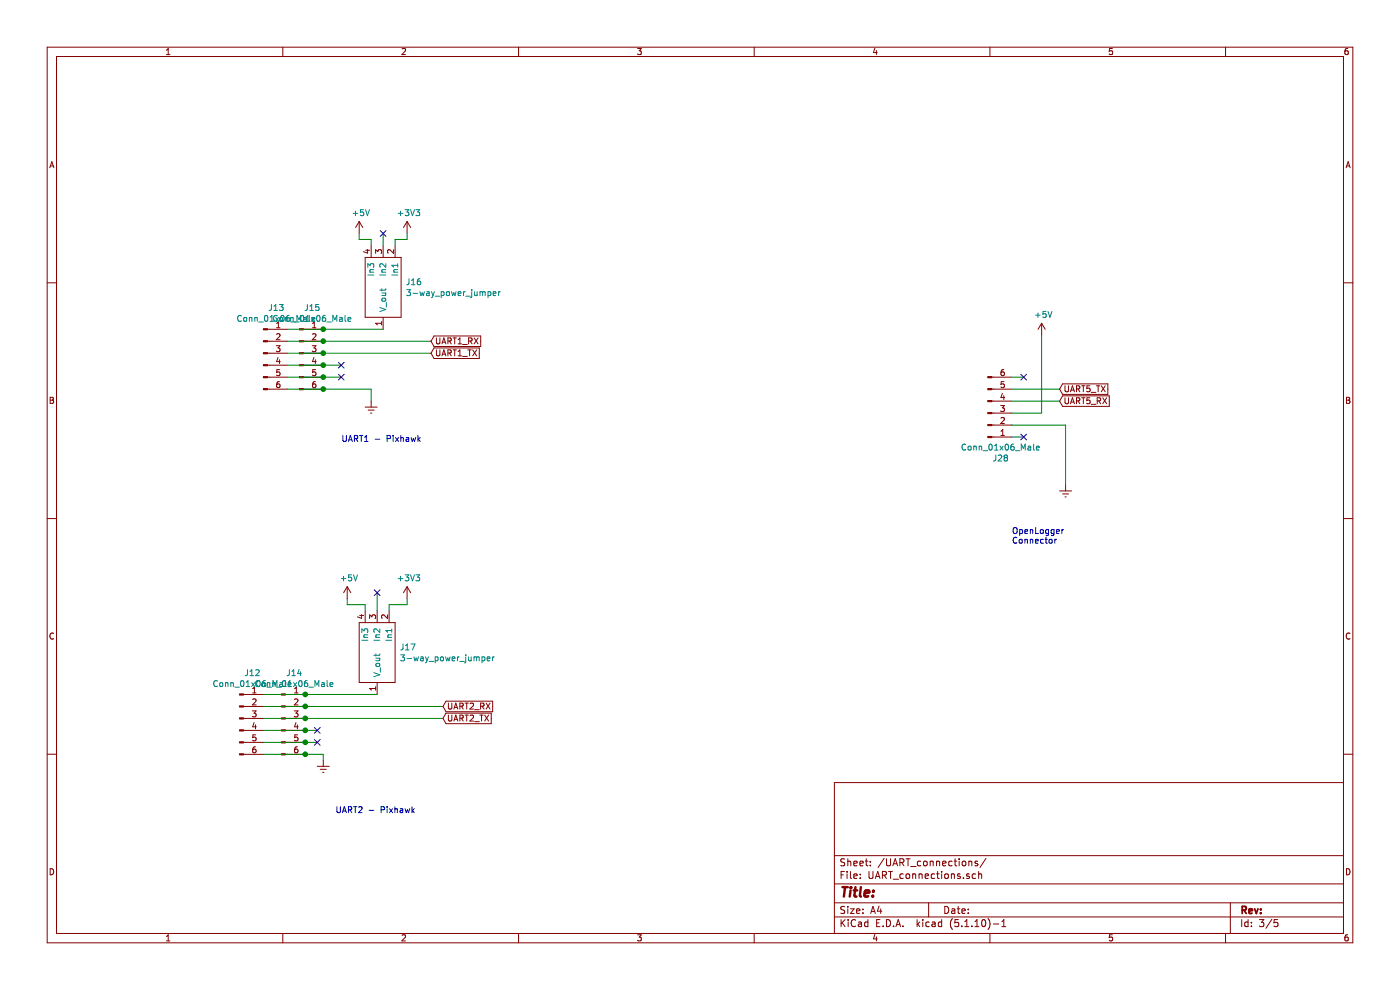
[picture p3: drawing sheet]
EESchema Schematic File Version 4
EELAYER 30 0
EELAYER END
$Descr A4 11693 8268
encoding utf-8
Sheet 3 5
Title ""
Date ""
Rev ""
Comp ""
Comment1 ""
Comment2 ""
Comment3 ""
Comment4 ""
$EndDescr
$Comp
L Connector:Conn_01x06_Male J14
U 1 1
P 2350 6000
F 0 "J14" H 2458 6381 50  0000 C CNN
F 1 "Conn_01x06_Male" H 2458 6290 50  0000 C CNN
F 2 "Connector_JST:JST_GH_BM06B-GHS-TBT_1x06-1MP_P1.25mm_Vertical" H 2350 6000 50  0001 C CNN
F 3 "~" H 2350 6000 50  0001 C CNN
	1    2350 6000
	1    0    0    -1  
$EndComp
$Comp
L power:+5V #PWR0126
U 1 1
P 3000 1950
F 0 "#PWR0126" H 3000 1800 50  0001 C CNN
F 1 "+5V" H 3015 2123 50  0000 C CNN
F 2 "" H 3000 1950 50  0001 C CNN
F 3 "" H 3000 1950 50  0001 C CNN
	1    3000 1950
	1    0    0    -1  
$EndComp
$Comp
L power:+3V3 #PWR0127
U 1 1
P 3400 1950
F 0 "#PWR0127" H 3400 1800 50  0001 C CNN
F 1 "+3V3" H 3415 2123 50  0000 C CNN
F 2 "" H 3400 1950 50  0001 C CNN
F 3 "" H 3400 1950 50  0001 C CNN
	1    3400 1950
	1    0    0    -1  
$EndComp
Wire Wire Line
	3600 2850 2700 2850
Wire Wire Line
	3100 3250 3100 3350
$Comp
L power:Earth #PWR0128
U 1 1
P 3100 3350
F 0 "#PWR0128" H 3100 3100 50  0001 C CNN
F 1 "Earth" H 3100 3200 50  0001 C CNN
F 2 "" H 3100 3350 50  0001 C CNN
F 3 "~" H 3100 3350 50  0001 C CNN
	1    3100 3350
	1    0    0    -1  
$EndComp
NoConn ~ 2850 3150
NoConn ~ 2850 3050
Wire Wire Line
	2850 3050 2700 3050
Wire Wire Line
	2700 3150 2850 3150
$Comp
L other:3-way_power_jumper J?
U 1 1
P 3200 2350
AR Path="/5FD3A514" Ref="J?"  Part="1" 
AR Path="/5FD33A77/5FD3A514" Ref="J16"  Part="1" 
F 0 "J16" V 3204 2538 50  0000 L CNN
F 1 "3-way_power_jumper" V 3295 2538 50  0000 L CNN
F 2 "other:3-way_power_jumper" H 3200 2100 50  0001 C CNN
F 3 "" H 3200 2350 50  0001 C CNN
	1    3200 2350
	0    1    1    0   
$EndComp
NoConn ~ 3200 1950
Wire Wire Line
	3000 1950 3000 2000
Wire Wire Line
	3000 2000 3100 2000
Wire Wire Line
	3100 2000 3100 2050
Wire Wire Line
	3300 2050 3300 2000
Wire Wire Line
	3300 2000 3400 2000
Wire Wire Line
	3400 2000 3400 1950
Wire Wire Line
	3200 1950 3200 2050
Wire Wire Line
	2700 2750 3200 2750
$Comp
L other:3-way_power_jumper J?
U 1 1
P 3150 5400
AR Path="/5FD3A52B" Ref="J?"  Part="1" 
AR Path="/5FD33A77/5FD3A52B" Ref="J17"  Part="1" 
F 0 "J17" V 3154 5588 50  0000 L CNN
F 1 "3-way_power_jumper" V 3245 5588 50  0000 L CNN
F 2 "other:3-way_power_jumper" H 3150 5150 50  0001 C CNN
F 3 "" H 3150 5400 50  0001 C CNN
	1    3150 5400
	0    1    1    0   
$EndComp
$Comp
L power:+5V #PWR0129
U 1 1
P 2900 5000
F 0 "#PWR0129" H 2900 4850 50  0001 C CNN
F 1 "+5V" H 2915 5173 50  0000 C CNN
F 2 "" H 2900 5000 50  0001 C CNN
F 3 "" H 2900 5000 50  0001 C CNN
	1    2900 5000
	1    0    0    -1  
$EndComp
$Comp
L power:+3V3 #PWR0130
U 1 1
P 3400 5000
F 0 "#PWR0130" H 3400 4850 50  0001 C CNN
F 1 "+3V3" H 3415 5173 50  0000 C CNN
F 2 "" H 3400 5000 50  0001 C CNN
F 3 "" H 3400 5000 50  0001 C CNN
	1    3400 5000
	1    0    0    -1  
$EndComp
NoConn ~ 3150 4950
Wire Wire Line
	2900 5000 2900 5050
Wire Wire Line
	3050 5050 3050 5100
Wire Wire Line
	3250 5050 3400 5050
Wire Wire Line
	3400 5050 3400 5000
Wire Wire Line
	3150 5800 2550 5800
$Comp
L power:Earth #PWR0131
U 1 1
P 2700 6350
F 0 "#PWR0131" H 2700 6100 50  0001 C CNN
F 1 "Earth" H 2700 6200 50  0001 C CNN
F 2 "" H 2700 6350 50  0001 C CNN
F 3 "~" H 2700 6350 50  0001 C CNN
	1    2700 6350
	1    0    0    -1  
$EndComp
Wire Wire Line
	2550 6300 2700 6300
Wire Wire Line
	2700 6300 2700 6350
NoConn ~ 2650 6200
NoConn ~ 2650 6100
Wire Wire Line
	2550 6200 2650 6200
Wire Wire Line
	2650 6100 2550 6100
Wire Wire Line
	2900 5050 3050 5050
Wire Wire Line
	3150 5100 3150 4950
Wire Wire Line
	3250 5050 3250 5100
$Comp
L Connector:Conn_01x06_Male J12
U 1 1
P 2000 6000
F 0 "J12" H 2108 6381 50  0000 C CNN
F 1 "Conn_01x06_Male" H 2108 6290 50  0000 C CNN
F 2 "Connector_PinSocket_2.54mm:PinSocket_1x06_P2.54mm_Vertical" H 2000 6000 50  0001 C CNN
F 3 "~" H 2000 6000 50  0001 C CNN
	1    2000 6000
	1    0    0    -1  
$EndComp
Wire Wire Line
	2200 5800 2550 5800
Connection ~ 2550 5800
Wire Wire Line
	2550 5900 2200 5900
Wire Wire Line
	2200 6000 2550 6000
Wire Wire Line
	2550 6100 2200 6100
Connection ~ 2550 6100
Wire Wire Line
	2200 6200 2550 6200
Connection ~ 2550 6200
Wire Wire Line
	2200 6300 2550 6300
Connection ~ 2550 6300
$Comp
L Connector:Conn_01x06_Male J13
U 1 1
P 2200 2950
F 0 "J13" H 2308 3331 50  0000 C CNN
F 1 "Conn_01x06_Male" H 2308 3240 50  0000 C CNN
F 2 "Connector_PinSocket_2.54mm:PinSocket_1x06_P2.54mm_Vertical" H 2200 2950 50  0001 C CNN
F 3 "~" H 2200 2950 50  0001 C CNN
	1    2200 2950
	1    0    0    -1  
$EndComp
Wire Wire Line
	2400 2750 2700 2750
Connection ~ 2700 2750
Wire Wire Line
	2400 2850 2700 2850
Connection ~ 2700 2850
Wire Wire Line
	2400 2950 2700 2950
Connection ~ 2700 2950
Wire Wire Line
	2700 2950 3600 2950
Wire Wire Line
	2700 3050 2400 3050
Connection ~ 2700 3050
Wire Wire Line
	2400 3150 2700 3150
Connection ~ 2700 3150
Text Notes 2800 6800 0    50   ~ 0
UART2 - Pixhawk
Text Notes 2850 3700 0    50   ~ 0
UART1 - Pixhawk
Connection ~ 2700 3250
Wire Wire Line
	2700 3250 2400 3250
Wire Wire Line
	2700 3250 3100 3250
$Comp
L Connector:Conn_01x06_Male J15
U 1 1
P 2500 2950
F 0 "J15" H 2608 3331 50  0000 C CNN
F 1 "Conn_01x06_Male" H 2608 3240 50  0000 C CNN
F 2 "Connector_JST:JST_GH_BM06B-GHS-TBT_1x06-1MP_P1.25mm_Vertical" H 2500 2950 50  0001 C CNN
F 3 "~" H 2500 2950 50  0001 C CNN
	1    2500 2950
	1    0    0    -1  
$EndComp
Text GLabel 3600 2850 2    50   Input ~ 0
UART1_RX
Text GLabel 3600 2950 2    50   Input ~ 0
UART1_TX
Text GLabel 3700 6000 2    50   Input ~ 0
UART2_TX
Text GLabel 3700 5900 2    50   Input ~ 0
UART2_RX
Wire Wire Line
	2550 5900 3700 5900
Connection ~ 2550 5900
Wire Wire Line
	2550 6000 3700 6000
Connection ~ 2550 6000
Text GLabel 8850 3250 2    50   Input ~ 0
UART5_TX
$Comp
L Connector:Conn_01x06_Male J28
U 1 1
P 8250 3450
F 0 "J28" H 8358 3831 50  0000 C CNN
F 1 "Conn_01x06_Male" H 8358 3740 50  0000 C CNN
F 2 "Connector_PinSocket_2.54mm:PinSocket_1x06_P2.54mm_Vertical" H 8250 3450 50  0001 C CNN
F 3 "~" H 8250 3450 50  0001 C CNN
	1    8250 3450
	1    0    0    1   
$EndComp
NoConn ~ 8550 3650
$Comp
L power:Earth #PWR0138
U 1 1
P 8900 4050
F 0 "#PWR0138" H 8900 3800 50  0001 C CNN
F 1 "Earth" H 8900 3900 50  0001 C CNN
F 2 "" H 8900 4050 50  0001 C CNN
F 3 "~" H 8900 4050 50  0001 C CNN
	1    8900 4050
	1    0    0    -1  
$EndComp
Wire Wire Line
	8450 3550 8900 3550
Wire Wire Line
	8900 3550 8900 4050
Wire Wire Line
	8450 3450 8700 3450
Wire Wire Line
	8700 3450 8700 2800
$Comp
L power:+5V #PWR0139
U 1 1
P 8700 2800
F 0 "#PWR0139" H 8700 2650 50  0001 C CNN
F 1 "+5V" H 8715 2973 50  0000 C CNN
F 2 "" H 8700 2800 50  0001 C CNN
F 3 "" H 8700 2800 50  0001 C CNN
	1    8700 2800
	1    0    0    -1  
$EndComp
Text GLabel 8850 3350 2    50   Input ~ 0
UART5_RX
Wire Wire Line
	8450 3350 8850 3350
Wire Wire Line
	8450 3250 8850 3250
NoConn ~ 8550 3150
Wire Wire Line
	8450 3150 8550 3150
Wire Wire Line
	8450 3650 8550 3650
Text Notes 8450 4550 0    50   ~ 0
OpenLogger\nConnector
$EndSCHEMATC
